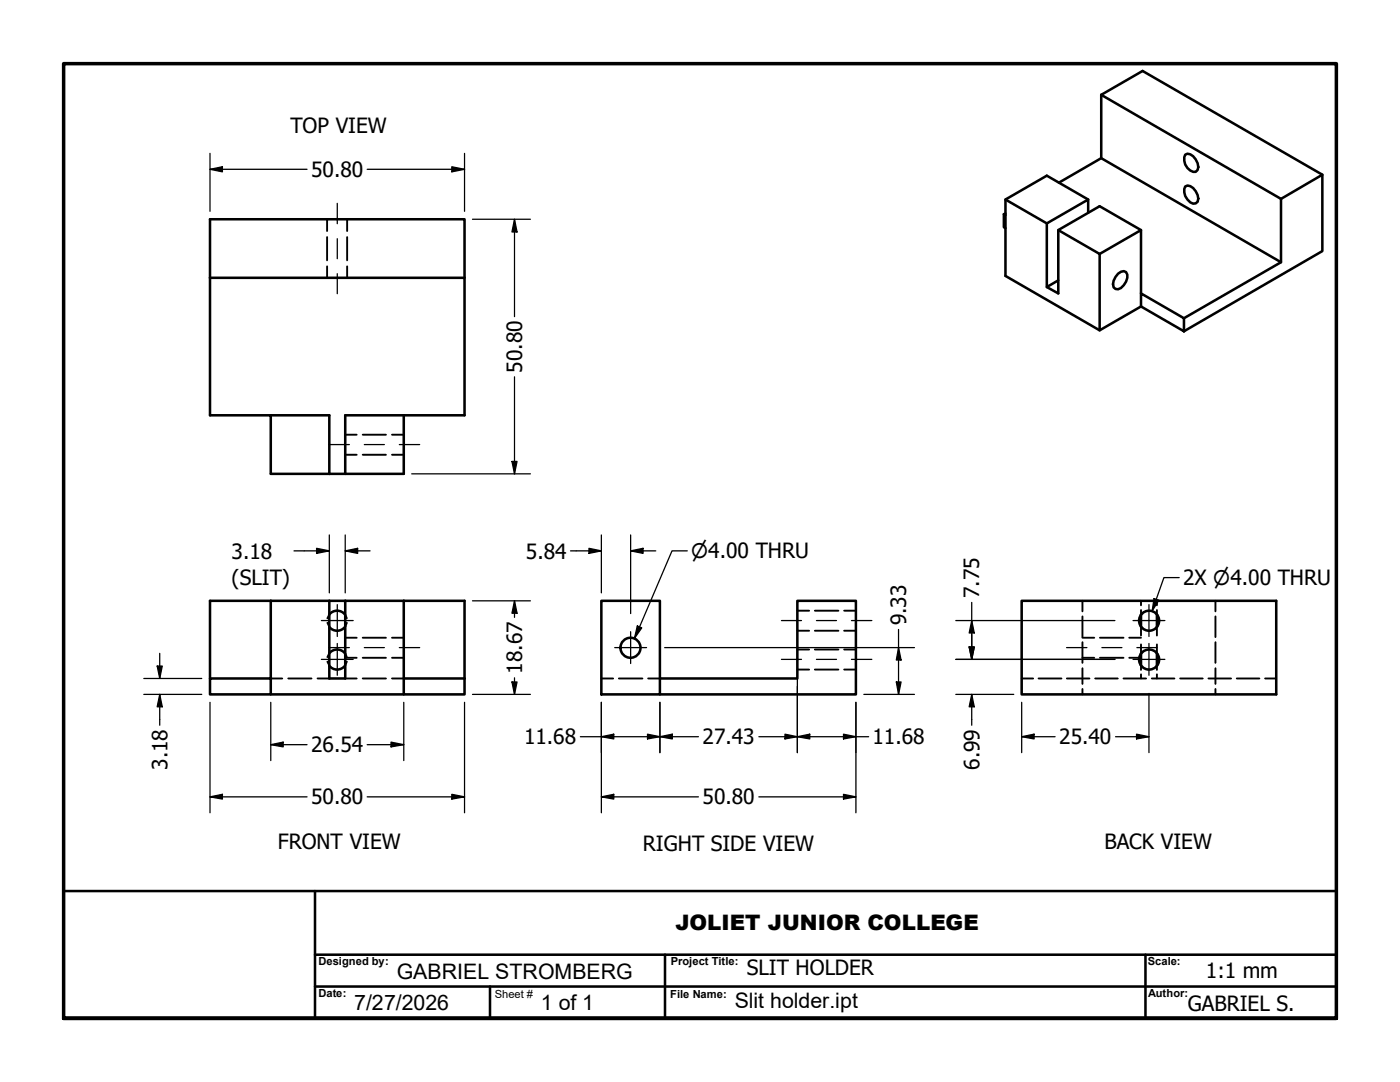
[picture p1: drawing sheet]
<svg xmlns="http://www.w3.org/2000/svg" width="279mm" height="216mm" viewBox="0 0 279 216" stroke-linecap="round" stroke-linejoin="round" font-family="sans-serif">
<!-- layer: Hidden (ANSI) -->
<g fill="none" stroke="#000" stroke-width=".38">
<path d="M65.3 43.8v2.3M65.3 47.3v4.6M65.3 53.1v2.3M69.3 43.8v2.3M69.3 47.3v4.6M69.3 53.1v2.3M68.9 90.7h2.3M68.9 86.7h2.3M72.4 90.7h4.6M72.4 86.7h4.6M78.2 90.7h2.4M78.2 86.7h2.4"/>
<path d="M216 119.9v2.1M227.7 119.9v.9M230.9 119.9v.9M242.6 119.9v2.1M54 135.4h2.3M57.5 135.4h4.7M63.4 135.4h2.3M65.3 124.3l.4 .7M65.3 132l.4 .8M65.7 130.4l-.4 .7M65.7 122.6l-.4 .8M68.9 122.6l.3 .8"/>
<path d="M68.9 130.4l.3 .7M68.9 135.4h2.3M68.9 131.3h2.3M68.9 127.3h2.3M69.2 132l-.3 .8M69.2 124.3l-.3 .7M72.4 135.4h4.6M72.4 131.3h4.6M72.4 127.3h4.6M78.2 135.4h2.4M78.2 131.3h2.4M78.2 127.3h2.4"/>
<path d="M120 135.4h2.4M123.5 135.4h4.7M129.3 135.4h2.4M159.1 133.6h2.4M159.1 129.6h2.4M159.1 125.9h2.4M159.1 121.9h2.4M162.6 133.6h4.7M162.6 129.6h4.7M162.6 125.9h4.7M162.6 121.9h4.7M168.5 133.6h2.3"/>
<path d="M168.5 129.6h2.3M168.5 125.9h2.3M168.5 121.9h2.3M203.9 135.4h2.3M207.3 135.4h4.5M212.9 135.4h4.5M216 131.3h2.4M216 127.3h2.4M216 123v4.1M216 128.1v4.2M216 133.3v3.2M216 137.5v1.1"/>
<path d="M218.6 135.4h4.5M219.5 131.3h4.7M219.5 127.3h4.7M224.2 135.4h4.5M225.4 131.3h2.3M225.4 127.3h2.3M227.7 121.7v.9M227.7 125v1.8M227.7 128.6v1.8M227.7 132.8v.9M227.7 134.6v.8M229.9 135.4h4.5"/>
<path d="M230.9 121.7v.9M230.9 125v1.8M230.9 128.6v1.8M230.9 132.8v.9M230.9 134.6v.8M235.5 135.4h4.5M241.2 135.4h4.5M242.6 123v4.1M242.6 128.1v4.2M242.6 133.3v3.2M242.6 137.5v1.1M246.8 135.4h4.5"/>
<path d="M252.5 135.4h2.2"/>
</g>
<!-- layer: Visible (ANSI) -->
<g fill="none" stroke="#000" stroke-width=".51">
<path d="M219.8 18.9v12.7l-8.5 4.8M219.8 18.9l35.9 20.8M219.8 18.9l8.2-4.7 35.9 20.7M200.7 39.8l8.2 4.8M217.2 39.8l-8.3-4.7-8.2 4.7v15.3l18.8 10.8M219.8 31.6l35.9 20.7M236.5 37.2a1.58 1.58 0 0 1 2.1 1 1.64 1.64 0 0 1 0 2.4 1.93 1.93 0 0 1-2.1-1.5l-.2-.7v-.7zM236.5 30.9a1.58 1.58 0 0 1 2.1 .9 1.71 1.71 0 0 1 0 2.5 2.43 2.43 0 0 1-2.1-3.4zM255.7 39.7v12.6l-19.4 11.2M255.7 39.7l8.2-4.8v15.2l-27.6 16M41.9 55.4h50.8v27.5h-23.8v11.7M92.7 55.4v-11.6h-50.8v39.1h12.1v11.7h26.6v-11.7"/>
<path d="M200.7 42.9l-.4-.2v2.6l.4 .2M200.7 42.6l-.4 .1M211.2 45.9l8.3 4.8v15.2l8.2-4.7M217.2 42.4v-2.6l-8.3 4.8v12.7l2.3-1.4M219.5 50.7l8.2-4.8v12.6M223.1 54.6l.6-.4 .6-.1 .4 .2a2.14 2.14 0 0 1-.4 2.6l-.6 .6-.6 .2h-.5a1.64 1.64 0 0 1 0-2.5zM227.7 45.9l-8.2-4.8-8.3 4.8v12.6l-2.3-1.2M227.7 58.5l8.6 5v2.6l-8.6-4.9zM54 82.9h11.7v11.7M54 119.9v18.7h-12.1v-3.2h12.1M65.7 119.9v15.5h3.2v-15.5M80.6 119.9v18.7h12.1v-3.2"/>
<path d="M120 119.9h11.7v18.7h-11.7zM203.9 119.9h50.8v18.7h-50.8zM41.9 135.4v-15.5h50.8v15.5M54 138.6h26.6M65.7 132.8a2 2 0 0 0 3.2 0M65.7 125.1a2 2 0 0 0 3.2 0M65.7 130.4a2 2 0 0 1 3.2 0M65.7 122.6a2 2 0 0 1 3.2 0M80.6 135.4h12.1M131.7 135.4h27.4v-15.5h11.7v18.7h-39.1M227.7 122.6v2.4M227.7 130.4v2.4"/>
<path d="M230.9 122.6v2.4M230.9 130.4v2.4"/>
<circle cx="125.8" cy="129.3" r="2"/>
<circle cx="229.3" cy="123.9" r="2"/>
<circle cx="229.3" cy="131.6" r="2"/>
</g>
<!-- layer: Border (ANSI) -->
<path d="M12.7 203.2v-190.5h254v190.5h-254h254" fill="none" stroke="#000" stroke-width=".7"/>
<!-- layer: Title (ANSI) -->
<path d="M12.7 177.8h254v25.4h-254zM62.9 177.8v25.4M62.9 196.8h203.8M62.9 190.5h203.8M97.8 196.8v6.4M132.7 190.5v12.7M228.6 190.5v12.7" fill="none" stroke="#000" stroke-width=".51"/>
<!-- layer: Centerline (ANSI) -->
<g fill="none" stroke="#000" stroke-width=".25">
<path d="M67.3 40.6v4M67.3 47.6v4M67.3 54.6v4M65.7 88.7h4M72.7 88.7h4M79.7 88.7h4.1M65.7 129.2h4M72.7 129.2h4M79.7 129.2h4.1M156 131.6h4M156 123.8h4M162.9 131.6h4"/>
<path d="M162.9 123.8h4M169.9 131.6h4.1M169.9 123.8h4.1M212.9 129.2h4M219.9 129.2h4M226.9 129.2h4"/>
</g>
<!-- layer: Dimension (ANSI) -->
<g fill="none" stroke="#000" stroke-width=".25">
<path d="M41.9 33.8l2.5-.5v1zM41.9 30.6v11.6M41.9 33.8h19.4M73.3 33.8h19.4M90.2 33.3l2.5 .5-2.5 .5zM92.7 30.6v11.6M94.3 43.8h11.6M102.7 43.8l.5 2.5h-1zM102.7 43.8v19.4M102.7 75.2v19.4M82.2 94.6h23.7M102.2 92.1h1l-.5 2.5z"/>
<path d="M58.7 109.9h7M63.2 109.4l2.5 .5-2.5 .5zM65.7 106.7v11.6M68.9 109.9l2.5-.5v1zM68.9 109.9h5M68.9 106.7v11.6M94.3 119.9h11.6M102.7 119.9l.5 2.5h-1zM102.7 119.9v3.3M113.9 109.9h6.1M117.5 109.4l2.5 .5-2.5 .5zM120 106.7v11.6"/>
<path d="M125.9 109.9l2.4-.5v1zM125.9 109.9h5M125.9 106.7v15.7M137.2 109.9h-3.1l-7.5 17.5M230.3 119.4l1 .4-1.4 2.1zM235.3 115.3h-3l-2.4 6.6M28.7 138.6h11.6M28.7 135.4h11.6M31.4 132.9h1l-.5 2.5zM31.9 138.6l.5 2.4h-1zM31.9 130.4v5M31.9 138.6v6.1"/>
<path d="M94.3 138.6h11.6M102.2 136.1h1l-.5 2.5zM102.7 135.3v3.3M127.2 124.9l.9 .4-1.5 2.1zM132.7 129.2h49.8M159.1 135.2v15M172.4 138.6h10.1M178.9 136.1h.9l-.5 2.5zM179.3 129.2l.5 2.5h-.9zM179.3 125.6v13M190.8 138.6h11.5M190.8 131.6h31.7"/>
<path d="M190.8 123.8h31.7M193.4 129.1h1l-.5 2.5zM193.9 138.6l.5 2.4h-1zM193.9 123.8l.5 2.5h-1zM193.9 120.2v11.4M193.9 138.6v6.1M229.3 138.4v11.8M41.9 159l2.5-.5v.9zM41.9 159h19.4M41.9 140.1v22.1M54 148.6l2.5-.5v.9zM54 148.6h7.3"/>
<path d="M54 140.1v11.7M73.3 148.6h7.3M73.3 159h19.4M78 148.1l2.6 .5-2.6 .4zM80.6 140.1v11.7M90.2 158.5l2.5 .5-2.5 .4zM92.7 140.1v22.1M115.8 147h23.6M120 147l2.5-.5v.9zM120 159l2.5-.5v.9zM120 159h19.4M120 140.1v22.1"/>
<path d="M129.2 146.5l2.5 .5-2.5 .4zM131.7 147l2.5-.5v.9zM131.7 140.1v10.1M151.4 159h19.4M151.4 147h22M156.7 146.5l2.4 .5-2.4 .4zM159.1 147l2.5-.5v.9zM168.3 146.5l2.5 .5-2.5 .4zM168.3 158.5l2.5 .5-2.5 .4zM170.8 140.1v22.1M203.9 147l2.5-.5v.9zM203.9 147h6.7"/>
<path d="M203.9 140.1v10.1M222.6 147h6.7M226.8 146.5l2.5 .5-2.5 .4z"/>
</g>
<g fill="#000">
<path d="M41.9 33.8l2.5-.5v1zM90.2 33.3l2.5 .5-2.5 .5zM102.7 43.8l.5 2.5h-1zM102.2 92.1h1l-.5 2.5zM63.2 109.4l2.5 .5-2.5 .5zM68.9 109.9l2.5-.5v1zM117.5 109.4l2.5 .5-2.5 .5zM125.9 109.9l2.4-.5v1zM230.3 119.4l1 .4-1.4 2.1zM31.4 132.9h1l-.5 2.5zM102.2 136.1h1l-.5 2.5zM102.7 119.9l.5 2.5h-1z"/>
<path d="M127.2 124.9l.9 .4-1.5 2.1zM178.9 136.1h.9l-.5 2.5zM179.3 129.2l.5 2.5h-.9zM193.4 129.1h1l-.5 2.5zM193.9 123.8l.5 2.5h-1zM31.9 138.6l.5 2.4h-1zM41.9 159l2.5-.5v.9zM54 148.6l2.5-.5v.9zM78 148.1l2.6 .5-2.6 .4zM90.2 158.5l2.5 .5-2.5 .4zM120 147l2.5-.5v.9zM120 159l2.5-.5v.9z"/>
<path d="M129.2 146.5l2.5 .5-2.5 .4zM131.7 147l2.5-.5v.9zM156.7 146.5l2.4 .5-2.4 .4zM159.1 147l2.5-.5v.9zM168.3 146.5l2.5 .5-2.5 .4zM168.3 158.5l2.5 .5-2.5 .4zM193.9 138.6l.5 2.4h-1zM203.9 147l2.5-.5v.9zM226.8 146.5l2.5 .5-2.5 .4z"/>
</g>
<!-- layer: Center Mark (ANSI) -->
<path d="M64.1 131.6h6.4M64.1 123.8h6.4M67.3 128.4v6.3M67.3 120.6v6.4M122.7 129.2h6.3M125.9 126v6.4M226.1 131.6h6.4M226.1 123.8h6.4M229.3 128.4v6.3M229.3 120.6v6.4" fill="none" stroke="#000" stroke-width=".25"/>
<g font-size="4.3">
<text x="134.8" y="185.5">JOLIET JUNIOR COLLEGE</text>
<text x="79.2" y="195.3">GABRIEL STROMBERG</text>
<text x="70.7" y="201.6">7/27/2026</text>
<text x="107.9" y="201.5">1 of 1</text>
<text x="146.6" y="201.2">Slit holder.ipt</text>
</g>
<g font-size="4.2">
<text x="58" y="26.5">TOP VIEW</text>
<text x="62.1" y="35.3">50.80</text>
<text x="104.2" y="74.4" transform="rotate(-90 104.2 74.4)">50.80</text>
<text x="46.2" y="111.4">3.18</text>
<text x="105" y="111.4">5.84</text>
<text x="46.2" y="116.7">(SLIT)</text>
<text x="195.4" y="119.4" transform="rotate(-90 195.4 119.4)">7.75</text>
<text x="236.1" y="116.7">2X ⌀4.00 THRU</text>
<text x="180.8" y="124.8" transform="rotate(-90 180.8 124.8)">9.33</text>
<text x="104.2" y="134.4" transform="rotate(-90 104.2 134.4)">18.67</text>
<text x="104.6" y="148.5">11.68</text>
<text x="140.2" y="148.5">27.43</text>
<text x="174.1" y="148.5">11.68</text>
<text x="211.4" y="148.5">25.40</text>
<text x="33.4" y="153.6" transform="rotate(-90 33.4 153.6)">3.18</text>
<text x="62.1" y="150.1">26.54</text>
<text x="195.5" y="153.6" transform="rotate(-90 195.5 153.6)">6.99</text>
<text x="62.1" y="160.5">50.80</text>
<text x="140.2" y="160.5">50.80</text>
<text x="55.4" y="169.5">FRONT VIEW</text>
<text x="128.3" y="169.7">RIGHT SIDE VIEW</text>
<text x="220.4" y="169.5">BACK VIEW</text>
<text x="149" y="194.6">SLIT HOLDER</text>
<text x="240.7" y="195.1">1:1 mm</text>
<text x="237" y="201.7">GABRIEL S.</text>
</g>
<text font-size="3.9" x="137.9" y="111.4">⌀4.00 THRU</text>
<g font-size="2.2">
<text x="63.6" y="192.6">Designed by:</text>
<text x="133.9" y="192.5">Project Title:</text>
<text x="229" y="192.5">Scale:</text>
<text x="63.6" y="198.9">Date:</text>
<text x="98.7" y="199.1">Sheet #</text>
<text x="133.7" y="199.1">File Name:</text>
<text x="229.1" y="198.9">Author:</text>
</g>
</svg>
